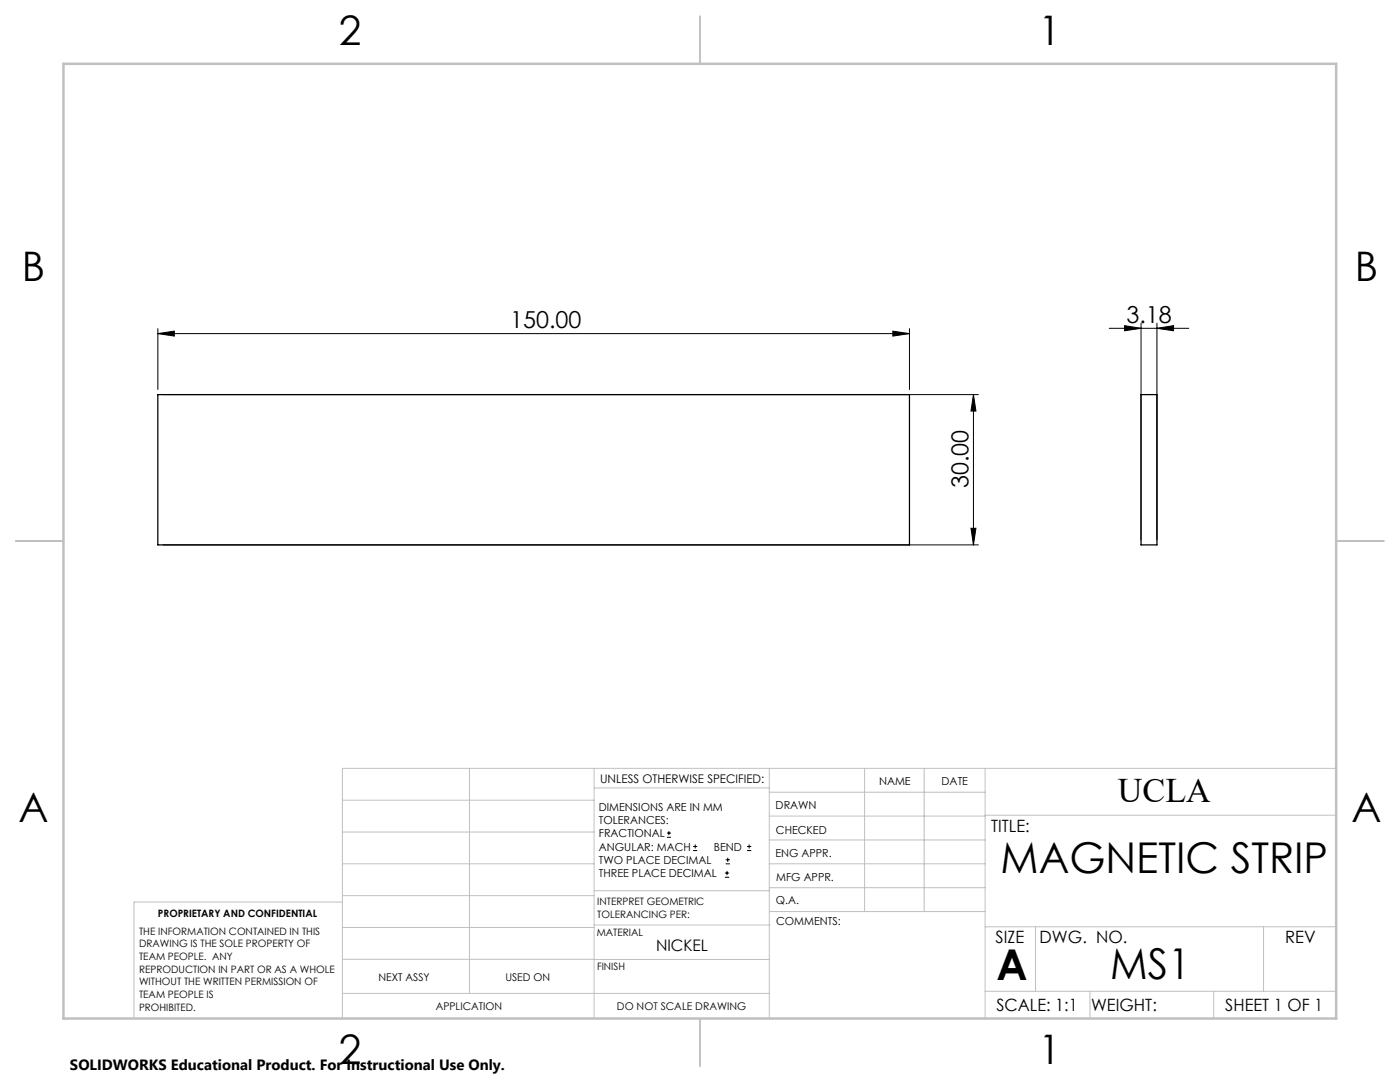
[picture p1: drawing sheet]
<svg xmlns="http://www.w3.org/2000/svg" width="279mm" height="216mm" viewBox="0 0 279 216" stroke-linecap="round" stroke-linejoin="round" font-family="sans-serif">
<g fill="none" stroke="#000" stroke-width=".2">
<path d="M31.5 66.6l3.3-.5v1zM31.5 65.6v12.1M31.5 66.6h150M32.5 78.7h162.8M178.2 66.1l3.3 .5-3.3 .5zM181.5 65.6v12.1M194.3 78.7v30M194.3 78.7l.5 3.3h-1zM221.4 65.5h15.8M224.4 65l3.3 .5-3.3 .5zM227.7 64.5v43.2M230.9 65.5l3.3-.5v1z"/>
<path d="M230.9 64.5v43.2M32.5 108.7h162.8M193.8 105.4h1l-.5 3.3zM133.1 167.1h.8M133.1 166.2h.8M133.5 165.8v.9M138.3 169.7h.8M138.3 168.9h.8M138.7 168.5v.8M144.7 175h.8M144.7 174.2h.8M144.8 172.4h.9"/>
<path d="M144.8 171.6h.9M145.1 173.8v.8M145.2 171.1v.9M149.1 169.7h.8M149.1 168.9h.8M149.5 168.5v.8"/>
</g>
<g fill="none" stroke="#c0c0c0" stroke-width=".2">
<path d="M68.3 159.7h50.3M93.7 153.3v44.9M118.6 153.3v49.9M118.6 157.2h34.9M153.5 153.3v49.9M153.5 158.1h43.1M172.5 153.3v28.6M184.4 153.3v28.6M196.6 153.3v49.9M266.7 153.3h-198.4v49.9M68.3 178.7h50.3M68.3 172.4h50.3"/>
<path d="M68.3 166h50.3M68.3 180h-41.6v23.2M118.6 177.7h35M153.5 167.6h43.1M153.5 162.8h43.1M153.5 172.4h43.1M153.5 177.1h43.1M196.6 162.7h70.1M68.3 198.2h85.2M68.3 191.4l85.2 .1M68.3 185.1h50.3M118.6 184.6h35"/>
<path d="M153.6 181.9h43M196.6 197.8h70.1M196.6 184.9h70.1M206.7 184.9v12.9M217.5 197.8v5.4M242.2 197.8v5.4M252.2 184.9v12.9"/>
</g>
<path d="M139.7 3.2v9.5M3.1 107.9h9.6M266.7 107.9h9.5M139.7 203.2v9.6" fill="none" stroke="#c0c0c0" stroke-width=".25"/>
<path d="M12.7 12.7h254v190.5h-254z" fill="none" stroke="#c0c0c0" stroke-width=".5"/>
<g fill="#000">
<path d="M31.5 66.6l3.3-.5v1zM178.2 66.1l3.3 .5-3.3 .5z"/>
<path d="M194.3 78.7l.5 3.3h-1zM193.8 105.4h1l-.5 3.3z"/>
<path d="M230.9 65.5l3.3-.5v1zM224.4 65l3.3 .5-3.3 .5z"/>
</g>
<path d="M31.5 78.7h150v30h-150zM227.7 78.7h3.2v30h-3.2z" fill="none" stroke="#000" stroke-width=".25"/>
<g font-size="8.5">
<text x="199.7" y="174.2">MAGNETIC STRIP</text>
<text x="198.9" y="195.5">A</text>
<text x="221.6" y="195.4">MS1</text>
</g>
<g font-size="8.1">
<text x="67.6" y="8.9">2</text>
<text x="207.3" y="8.9">1</text>
<text x="4.4" y="56.2">B</text>
<text x="270.4" y="56.2">B</text>
<text x="3.7" y="164.1">A</text>
<text x="269.7" y="164.1">A</text>
<text x="67.6" y="212.4">2</text>
<text x="207.3" y="212.4">1</text>
</g>
<text font-size="6.9" x="223.1" y="160.1">UCLA</text>
<g font-size="4.7">
<text x="101.8" y="65.5">150.00</text>
<text x="224.8" y="64.5">3.18</text>
<text x="193.3" y="97.4" transform="rotate(-90 193.3 97.4)">30.00</text>
</g>
<g font-size="3.4">
<text x="197.8" y="166">TITLE:</text>
<text x="198.7" y="188.1">SIZE</text>
<text x="207.5" y="188.1">DWG. NO.</text>
<text x="256.5" y="188.2">REV</text>
<text x="198.8" y="201.7">SCALE: 1:1</text>
<text x="217.7" y="201.8">WEIGHT:</text>
<text x="244.5" y="201.7">SHEET 1 OF 1</text>
</g>
<text font-size="3.2" x="130.9" y="189.8">NICKEL</text>
<text font-size="3" x="14" y="213.5">SOLIDWORKS Educational Product. For Instructional Use Only.</text>
<text font-size="2.4" x="119.8" y="156.2">UNLESS OTHERWISE SPECIFIED:</text>
<g font-size="2.2">
<text x="119.5" y="161.8">DIMENSIONS ARE IN MM</text>
<text x="154.8" y="161.4">DRAWN</text>
<text x="175.4" y="156.6">NAME</text>
<text x="187.9" y="156.7">DATE</text>
<text x="119.5" y="164.4">TOLERANCES:</text>
<text x="119.5" y="167.1">FRACTIONAL</text>
<text x="154.9" y="166.3">CHECKED</text>
<text x="119.5" y="169.7">ANGULAR: MACH</text>
<text x="119.5" y="172.4">TWO PLACE DECIMAL</text>
<text x="142.5" y="169.7">BEND</text>
<text x="154.8" y="171">ENG APPR.</text>
<text x="119.5" y="175">THREE PLACE DECIMAL</text>
<text x="154.9" y="175.7">MFG APPR.</text>
<text x="154.9" y="180.4">Q.A.</text>
<text x="154.9" y="184.6">COMMENTS:</text>
</g>
<g font-size="2.1">
<text x="75.5" y="195.7">NEXT ASSY</text>
<text x="100.9" y="195.7">USED ON</text>
<text x="86.9" y="201.5">APPLICATION</text>
<text x="123.1" y="201.6">DO NOT SCALE DRAWING</text>
</g>
<g font-size="2">
<text x="31.5" y="182.9">PROPRIETARY AND CONFIDENTIAL</text>
<text x="119.2" y="180.6">INTERPRET GEOMETRIC</text>
<text x="119.2" y="183.1">TOLERANCING PER:</text>
<text x="27.8" y="186.5">THE INFORMATION CONTAINED IN THIS</text>
<text x="27.8" y="189">DRAWING IS THE SOLE PROPERTY OF</text>
<text x="27.8" y="191.6">TEAM PEOPLE. ANY</text>
<text x="119.1" y="186.7">MATERIAL</text>
<text x="27.8" y="194.1">REPRODUCTION IN PART OR AS A WHOLE</text>
<text x="27.8" y="196.6">WITHOUT THE WRITTEN PERMISSION OF</text>
<text x="119.1" y="193.5">FINISH</text>
<text x="27.8" y="199.1">TEAM PEOPLE IS</text>
<text x="27.8" y="201.7">PROHIBITED.</text>
</g>
</svg>
